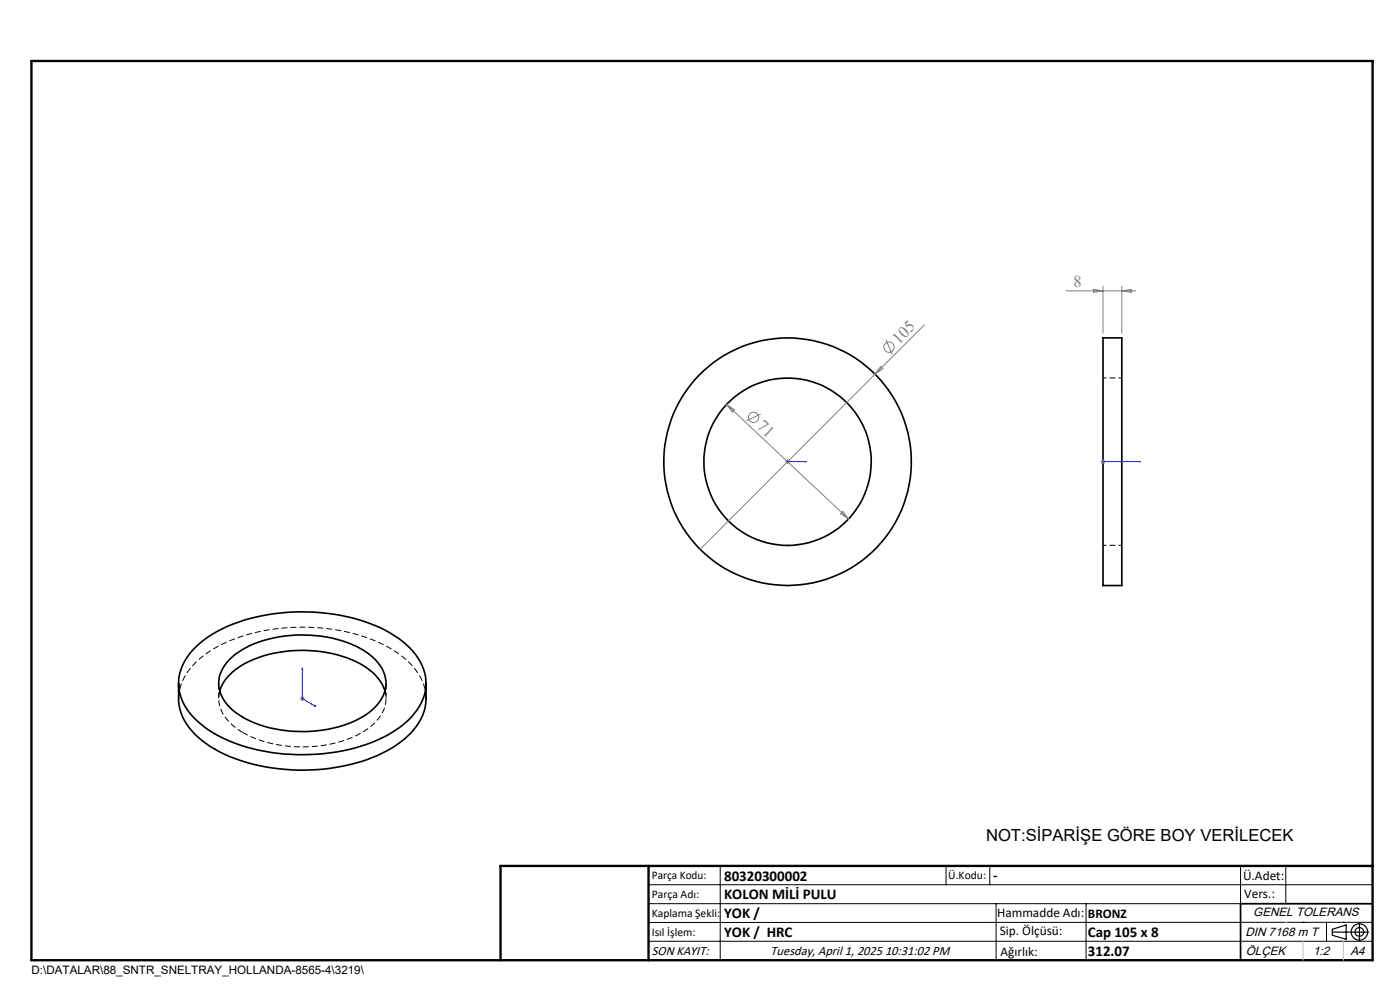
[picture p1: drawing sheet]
<svg xmlns="http://www.w3.org/2000/svg" width="297mm" height="210mm" viewBox="0 0 297 210" stroke-linecap="round" stroke-linejoin="round" font-family="sans-serif">
<g fill="none" stroke="#000" stroke-width=".35">
<path d="M234 71.7h4v52.5h-4zM41 137.8a27.7 27.7 0 0 1 15.9-7.4 40.7 40.7 0 0 1 25.8 3.8 14.2 14.2 0 0 1 7.6 9.3 10.5 10.5 0 0 1-3.7 9.3 30.9 30.9 0 0 1-17.9 7.1 40.3 40.3 0 0 1-23.1-4.2 15.5 15.5 0 0 1-7.2-7.8 9.6 9.6 0 0 1 2.6-10.1zM48.6 139.9a20.4 20.4 0 0 1 12.8-5.1 25.6 25.6 0 0 1 16.5 3.6 8.3 8.3 0 0 1 4 6.8 9.1 9.1 0 0 1-5.4 7.1 27.8 27.8 0 0 1-24.9-.1 8.9 8.9 0 0 1-5.2-7.2 7.3 7.3 0 0 1 2.2-5.1zM37.9 144.9a15.6 15.6 0 0 0 .3 5.5 14.6 14.6 0 0 0 7.4 8.5 40.1 40.1 0 0 0 24.4 4.1 31.5 31.5 0 0 0 15.8-6.2 11.3 11.3 0 0 0 4.6-8.6v-3.3M46.6 146.6a11.4 11.4 0 0 1 7.4-6.8 28.3 28.3 0 0 1 22.3 .9 10.6 10.6 0 0 1 5.4 5.9M291.2 191.7h-28v12"/>
<circle cx="167.1" cy="97.9" r="26.3"/>
<circle cx="167.1" cy="97.9" r="17.8"/>
</g>
<path d="M238 80.2h-4M234 115.7h4" fill="none" stroke="#000" stroke-width=".21" stroke-dasharray="1.3 .6" stroke-dashoffset=".5" stroke-linecap="butt"/>
<path d="M46.6 146.6a7 7 0 0 0 2.8 7.3l2.2 1.5M90.4 148.2a11.6 11.6 0 0 0-5-8.9 34.2 34.2 0 0 0-20.2-6.3 37.4 37.4 0 0 0-21 5.4 12.6 12.6 0 0 0-6.3 9.6v.2" fill="none" stroke="#000" stroke-width=".21" stroke-dasharray="1.3 .6" stroke-dashoffset="-.1" stroke-linecap="butt"/>
<path d="M51.6 155.4a27.8 27.8 0 0 0 24.9 .2 9.1 9.1 0 0 0 5.4-7.2l-.2-1.8" fill="none" stroke="#000" stroke-width=".21" stroke-dasharray="1.3 .6" stroke-dashoffset=".2" stroke-linecap="butt"/>
<path d="M46.4 144.9v3.3M81.9 148.2v-3.3" fill="none" stroke="#000" stroke-width=".21" stroke-dasharray="1.3 .6" stroke-linecap="butt"/>
<g fill="none" stroke="#808080" stroke-width=".21">
<path d="M185.6 79.4l-37.1 37.1M186.8 77.7l.5 .5-1.7 1.2zM188 72.1l1.3 3.1M196.1 68.9l-10.5 10.5M226.2 61.7h14.8M232 61.4l2 .3-2 .3zM234 60.7v10M238 60.7v10M238 61.7l2-.3v.6zM154.1 85.8l25.9 24.3M154.1 85.8l1.7 1.1-.4 .5zM161.4 87.8l-3 1.4"/>
<path d="M166.6 97.9h1M166.7 97.6l.7 .7M167.1 97.4v1.1M167.4 97.6l-.7 .7M233.5 97.9h1M233.6 97.6l.8 .7M234 97.4v1.1M234.4 97.6l-.8 .7M178.8 108.5l1.2 1.6-1.7-1.1zM63.6 148.2h1M63.8 147.8l.7 .7M64.1 147.7v1"/>
<path d="M64.5 147.8l-.7 .7"/>
<circle cx="188.6" cy="73.6" r="1.09"/>
<circle cx="159.9" cy="88.5" r="1.09"/>
</g>
<g fill="none" stroke="#000" stroke-width=".25">
<path d="M282.6 197.7h7.8M282.6 197.1l3-.9v3l-3-.8zM288.4 195.8v3.8M106.2 203.7h185"/>
<circle cx="288.4" cy="197.7" r="1.74"/>
<circle cx="288.4" cy="197.7" r=".93"/>
</g>
<path d="M167 97.9h.2zM167.1 97.9h.1M167.1 97.9h4M171.1 97.9h-.4h.4M233.9 97.9h.2zM234 97.9h.1M234 97.9h8M242 97.9h-.4h.4M64.1 141.7l.1 .4-.1-.1zM64.1 141.7v6.5l2.9 1.7M66.7 149.6l.3 .3-.3-.2z" fill="none" stroke="#00f" stroke-width=".21"/>
<g fill="none" stroke="#000" stroke-width=".21">
<path d="M137.6 187.7h153.6M137.6 191.7h153.6M137.6 199.7h153.6M152.8 183.7v20M200.7 183.7v4M210 183.7v4M211.3 191.7v12M230.4 191.7v12M263.2 183.7v20M272.8 183.7v8M276.4 195.6h.1M281.4 195.6v4.1"/>
<path d="M285 195.6h.1M291.2 195.6l-153.6 .1"/>
</g>
<path d="M6.7 12.9h284.5v190.8h-284.5zM137.6 183.7v20M291.2 183.7h-185v20" fill="none" stroke="#000" stroke-width=".5"/>
<path d="M276.4 199.7v4M285 199.7v4" fill="none" stroke="#c0c0c0" stroke-width=".21"/>
<path d="M272.8 195.6h.1" fill="none" stroke="#c0c0c0" stroke-width=".25"/>
<g fill="#00f">
<path d="M170.7 97.9h.4zM167 97.9h.2z"/>
<path d="M66.7 149.6l.3 .3-.3-.2zM64.1 141.7l.1 .4-.1-.1z"/>
<path d="M233.9 97.9h.2zM241.6 97.9h.4z"/>
</g>
<g font-size="3.5" fill="#808080">
<text x="227.8" y="60.8">8</text>
<text x="190.7" y="73.2" transform="rotate(-45 190.7 73.2)">105</text>
<text x="160.4" y="90.6" transform="rotate(43 160.4 90.6)">71</text>
</g>
<text font-size="3.5" x="209.2" y="178.3">NOT:SİPARİŞE GÖRE BOY VERİLECEK</text>
<g font-size="3.2">
<text x="153.6" y="190.8">KOLON MİLİ PULU</text>
<text x="153.6" y="186.8">80320300002</text>
<text x="210.7" y="186.6">-</text>
<text x="153.6" y="194.8">YOK /</text>
<text x="153.6" y="198.8">YOK / HRC</text>
<text x="230.8" y="198.7">Cap 105 x 8</text>
<text x="230.8" y="202.8">312.07</text>
</g>
<g font-size="2.8">
<text x="263.7" y="186.7">Ü.Adet:</text>
<text x="263.9" y="190.5">Vers.:</text>
<text x="211.5" y="194.5">Hammadde Adı:</text>
<text x="230.8" y="194.7">BRONZ</text>
<text x="138.3" y="202.6">SON KAYIT:</text>
<text x="163.5" y="202.6">Tuesday, April 1, 2025 10:31:02 PM</text>
<text x="212.1" y="198.4">Sip. Ölçüsü:</text>
<text x="212.2" y="202.7">Ağırlık:</text>
</g>
<g font-size="2.6">
<text x="265.9" y="194.4">GENEL TOLERANS</text>
<text x="264.2" y="198.5">DIN 7168 m T</text>
<text x="264.3" y="202.6">ÖLÇEK</text>
<text x="278.5" y="202.6">1:2</text>
<text x="286.5" y="202.6">A4</text>
</g>
<g font-size="2.5">
<text x="138.3" y="186.4">Parça Kodu:</text>
<text x="138.3" y="190.5">Parça Adı:</text>
<text x="201.2" y="186.5">Ü.Kodu:</text>
<text x="138.3" y="194.5">Kaplama Şekli:</text>
<text x="138.3" y="198.6">Isıl İşlem:</text>
<text x="6.7" y="206.7">D:\DATALAR\88_SNTR_SNELTRAY_HOLLANDA-8565-4\3219\</text>
</g>
</svg>
